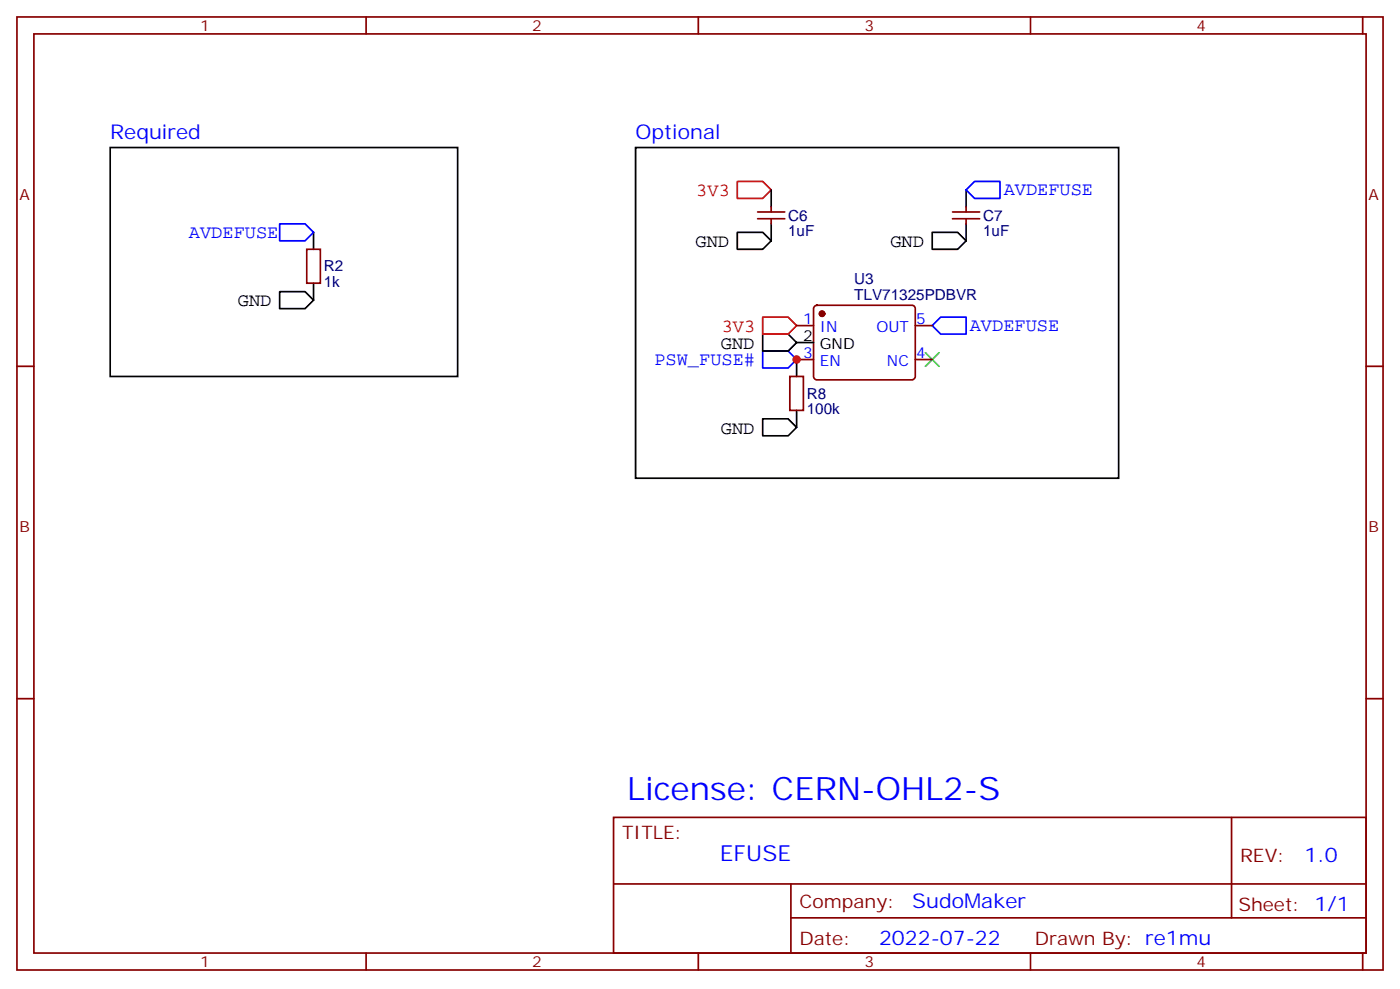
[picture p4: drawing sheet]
<svg xmlns="http://www.w3.org/2000/svg" width="291mm" height="206mm" viewBox="0 0 291 206" stroke-linecap="round" stroke-linejoin="round" font-family="sans-serif">
<g fill="none" stroke="#870000" stroke-width=".35">
<path d="M3.5 3.5h284.4v198.3h-284.4zM7.1 7.1h277.2v191.2h-277.2zM76.2 3.5v3.6M145.3 3.5v3.6M214.5 3.5v3.6M283.6 3.5v3.6M63.9 51.9h2.8v7h-2.8zM157.7 45.5h5.6M157.7 44.1h5.6M160.5 43v1.1M160.5 45.5v1.1M198.3 45.5h5.6"/>
<path d="M198.3 44.1h5.6M201.1 43v1.1M201.1 45.5v1.1M3.5 76.2h3.6M164.4 78.3h2.8v7.1h-2.8zM165.8 67.7h3.5M165.8 74.8h3.5M169.6 63.7l.4-.2h19.8a.71 .71 0 0 1 .7 .7v14.1a.76 .76 0 0 1-.7 .7h-19.8a.76 .76 0 0 1-.7-.7v-14.1zM190.5 67.7h3.5M190.5 74.8h3.5M284.3 76.2h3.6M3.5 145.3h3.6"/>
<path d="M284.3 145.3h3.6M127.7 170h156.6v28.3h-156.6zM256.3 170.1v20.8M76.2 198.3v3.5M127.7 183.9h156.5M145.3 198.3v3.5M164.6 190.9h119.6M164.6 183.9v14.1M214.5 198.3v3.5M283.6 198.3v3.5"/>
</g>
<g fill="none" stroke="#000" stroke-width=".35">
<path d="M22.9 30.7h72.3v47.6h-72.3zM132.3 30.7h100.5v68.8h-100.5zM160.5 39.5v3.5M201.1 39.5v3.5M65.3 48.3v3.6M65.3 58.9v3.5M153.5 48.3h5.2l1.8 1.8-1.8 1.8h-5.2zM160.5 46.6v3.5M194 48.3h5.3l1.8 1.8-1.8 1.8h-5.3zM201.1 46.6v3.5M58.2 60.7h5.3l1.8 1.7-1.8 1.8h-5.3zM158.7 69.5h5.3l1.8 1.8-1.8 1.7h-5.3z"/>
<path d="M165.8 74.8v3.5M165.8 71.3h3.5M158.7 87.1h5.3l1.8 1.8-1.8 1.8h-5.3zM165.8 85.4v3.5"/>
</g>
<path d="M201.1 39.5l1.7-1.8h5.3v3.6h-5.3zM58.2 46.6h5.3l1.8 1.7-1.8 1.8h-5.3zM158.7 73h5.3l1.8 1.8-1.8 1.8h-5.3zM194 67.7l1.8-1.7h5.3v3.5h-5.3z" fill="none" stroke="#00f" stroke-width=".35"/>
<path d="M153.5 37.7h5.2l1.8 1.8-1.8 1.8h-5.2zM158.7 66h5.3l1.8 1.7-1.8 1.8h-5.3z" fill="none" stroke="#f00" stroke-width=".35"/>
<path d="M192.6 73.4l2.8 2.8M195.4 73.4l-2.8 2.8" fill="none" stroke="#3c3" stroke-width=".35"/>
<circle cx="171.1" cy="65.3" r=".53" fill="#870000" stroke="#870000" stroke-width=".35"/>
<circle cx="165.8" cy="74.8" r=".88" fill="#c00"/>
<text font-size="6.7" fill="#00f" x="130.5" y="166.5">License: CERN-OHL2-S</text>
<text font-size="4.6" fill="#00f" x="149.8" y="179.1">EFUSE</text>
<g font-size="4.2" fill="#00f">
<text x="22.9" y="28.9">Required</text>
<text x="132.3" y="28.9">Optional</text>
<text x="271.5" y="179.3">1.0</text>
<text x="189.9" y="188.9">SudoMaker</text>
<text x="183" y="196.7">2022-07-22</text>
</g>
<g font-size="3.9" fill="#f00">
<text x="144.9" y="40.7">3V3</text>
<text x="150.2" y="69">3V3</text>
</g>
<g font-size="3.9" fill="#00f">
<text x="208.9" y="40.7">AVDEFUSE</text>
<text x="39.3" y="49.6">AVDEFUSE</text>
<text x="201.8" y="68.9">AVDEFUSE</text>
<text x="136.2" y="76">PSW_FUSE#</text>
</g>
<g font-size="3.9">
<text x="144.8" y="51.4">GND</text>
<text x="185.3" y="51.4">GND</text>
<text x="49.5" y="63.7">GND</text>
<text x="150.1" y="72.6">GND</text>
<text x="150.1" y="90.2">GND</text>
</g>
<g font-size="3.9" fill="#800">
<text x="129.5" y="174.6">TITLE:</text>
<text x="258.1" y="179.3">REV:</text>
<text x="166.4" y="188.8">Company:</text>
<text x="257.7" y="189.4">Sheet: 1/1</text>
<text x="166.4" y="196.5">Date:</text>
<text x="215.4" y="196.6">Draw</text>
<text x="225.6" y="196.6">n By: re1mu</text>
</g>
<g font-size="3.2" fill="#800">
<text x="41.6" y="6.5">1</text>
<text x="110.8" y="6.5">2</text>
<text x="179.9" y="6.5">3</text>
<text x="249.1" y="6.5">4</text>
<text x="4.1" y="41.6">A</text>
<text x="284.9" y="41.6">A</text>
<text x="4.1" y="110.8">B</text>
<text x="284.9" y="110.8">B</text>
<text x="41.6" y="201.3">1</text>
<text x="110.8" y="201.3">2</text>
<text x="179.9" y="201.3">3</text>
<text x="249.1" y="201.3">4</text>
</g>
<g font-size="3.2" fill="#000080">
<text x="164" y="45.9">C6</text>
<text x="204.6" y="45.9">C7</text>
<text x="164" y="49.1">1uF</text>
<text x="204.6" y="49.1">1uF</text>
<text x="67.4" y="59.7">1k</text>
<text x="67.4" y="56.4">R2</text>
<text x="177.8" y="59.2">U3</text>
<text x="177.8" y="62.4">TLV71325PDBVR</text>
<text x="167.9" y="83">R8</text>
<text x="167.9" y="86.1">100k</text>
</g>
<g font-size="3.2" fill="#00f">
<text x="167.1" y="67.4">1</text>
<text x="170.6" y="69.1">IN</text>
<text x="182.4" y="69.1">OUT</text>
<text x="190.7" y="67.4">5</text>
<text x="167.1" y="74.4">3</text>
<text x="170.6" y="76.2">EN</text>
<text x="184.6" y="76.2">NC</text>
<text x="190.7" y="74.4">4</text>
</g>
<g font-size="3.2">
<text x="167.1" y="70.9">2</text>
<text x="170.6" y="72.7">GND</text>
</g>
</svg>
